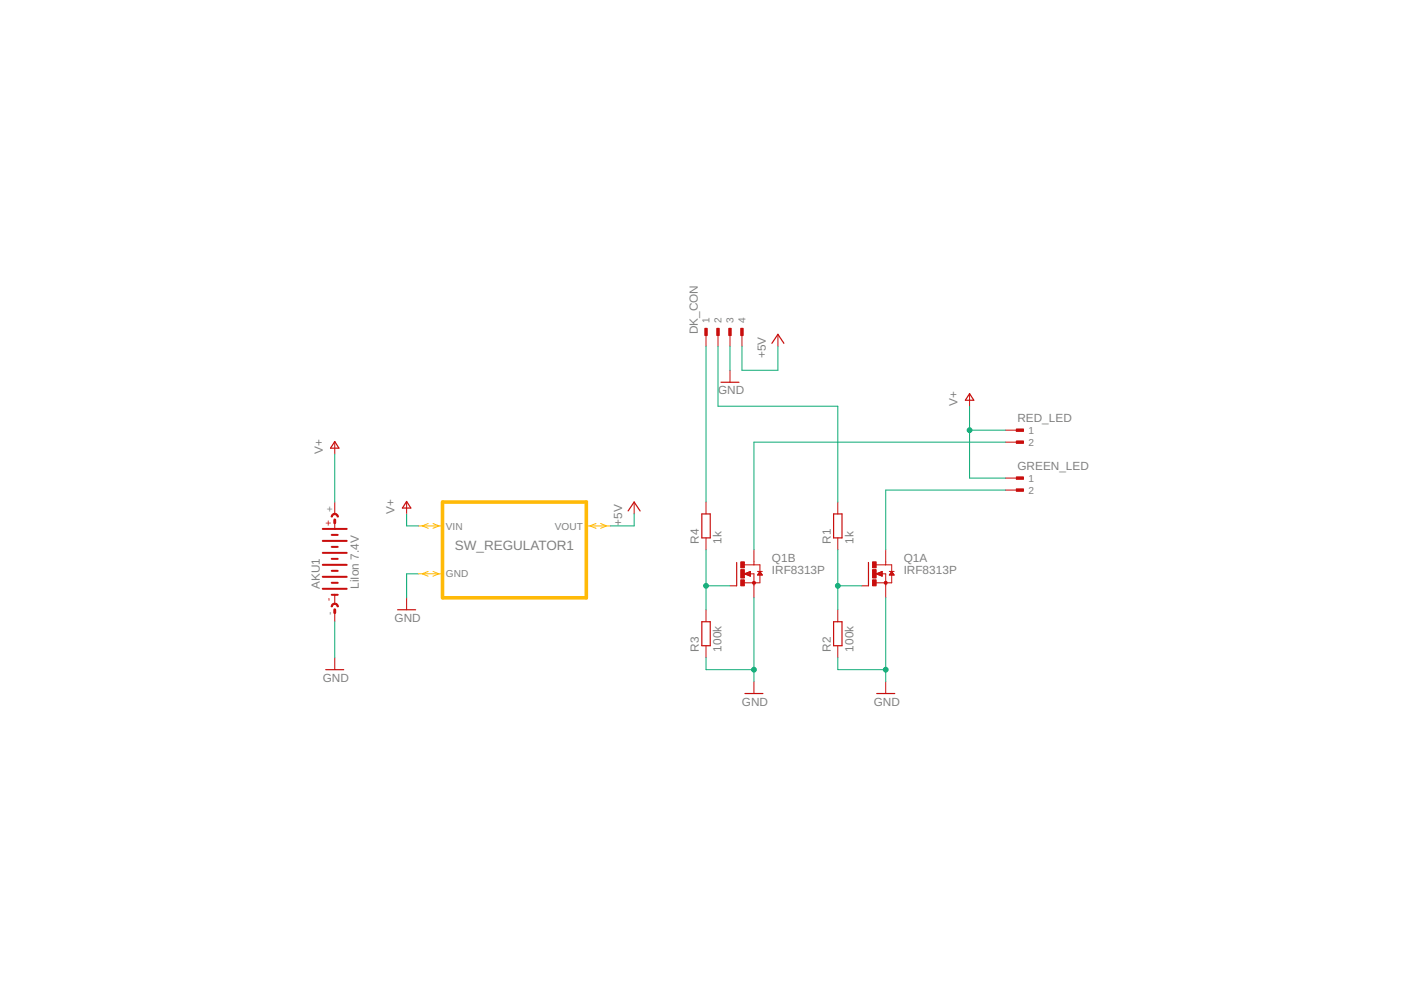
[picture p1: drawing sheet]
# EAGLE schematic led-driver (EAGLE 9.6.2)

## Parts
AKU1  LiIon 7.4V  AB9V  [AB9V]
DK_CON  90-4  [90-4]
GREEN_LED  90-2  [90-2]
Q1  IRF8313P  [SO-08]
R1  1k  R-EU_R0603  [R0603]
R2  100k  R-EU_R0603  [R0603]
R3  100k  R-EU_R0603  [R0603]
R4  1k  R-EU_R0603  [R0603]
RED_LED  90-2  [90-2]

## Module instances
SW_REGULATOR1 = SW_REGULATOR

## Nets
+5V: DK_CON.4 ; port SW_REGULATOR1.VOUT
GND: AKU1.- DK_CON.3 Q1.1(B:S) Q1.3(A:S) R2.1 R3.1 ; port SW_REGULATOR1.GND
N$1: Q1.2(B:G) R3.2 R4.1
N$2: Q1.4(A:G) R1.1 R2.2
N$3: GREEN_LED.2 Q1.5(A:D) Q1.6(A:D)
N$4: Q1.7(B:D) Q1.8(B:D) RED_LED.2
N$5: DK_CON.1 R4.2
N$6: DK_CON.2 R1.2
V+: AKU1.+ GREEN_LED.1 RED_LED.1 ; port SW_REGULATOR1.VIN

## Module SW_REGULATOR
Ports: GND(io) VIN(io) VOUT(io)
